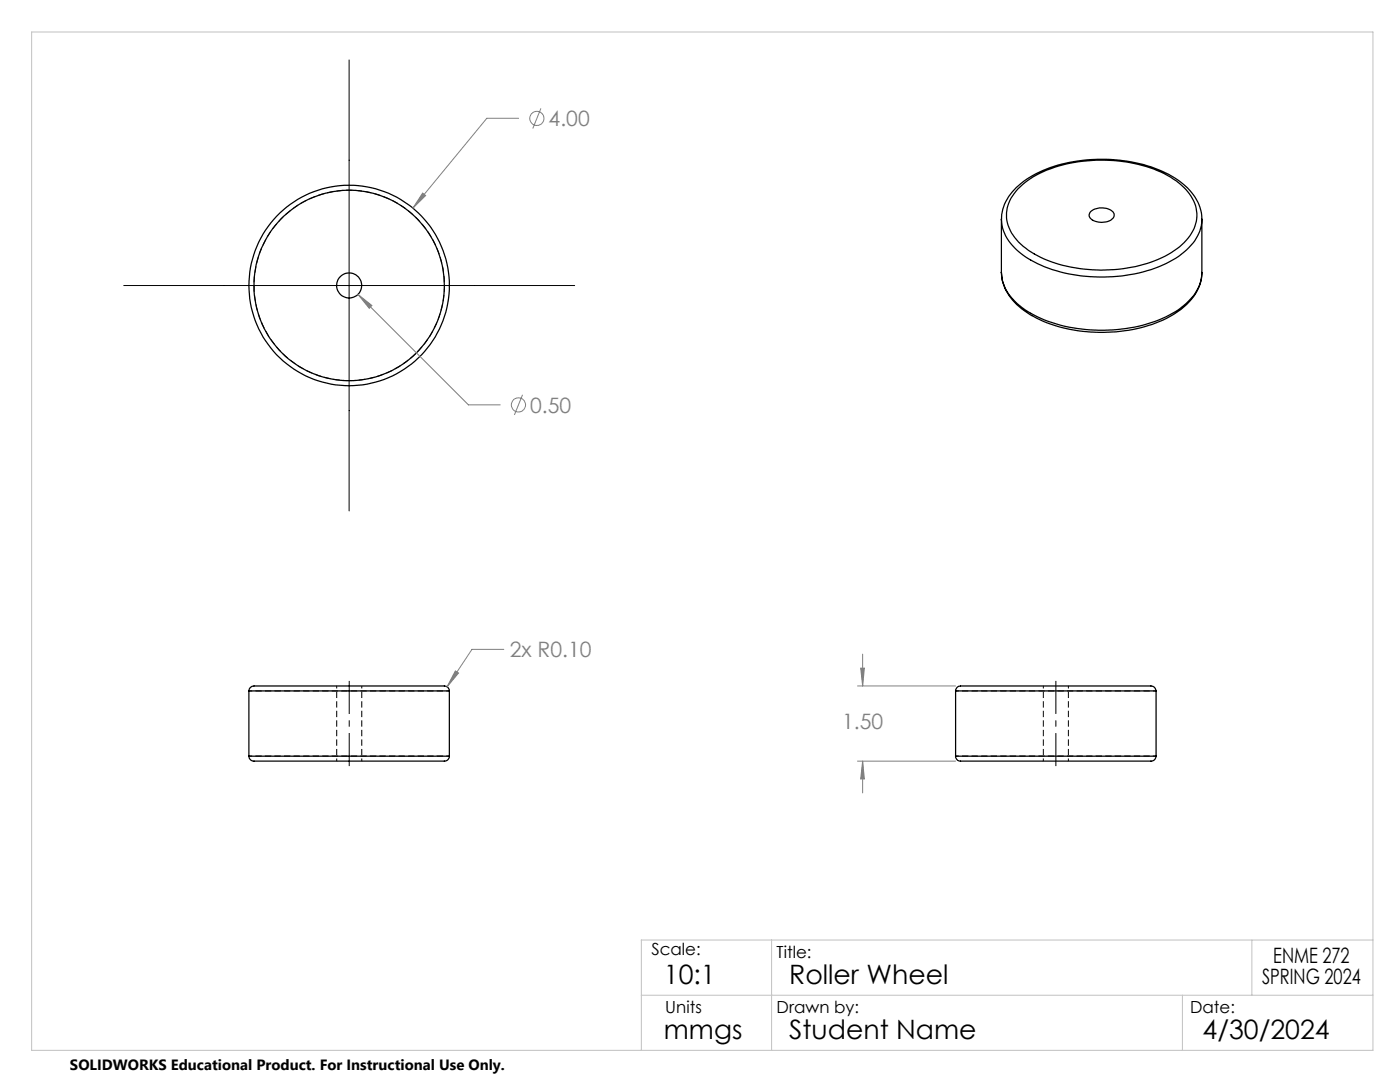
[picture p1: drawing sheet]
<svg xmlns="http://www.w3.org/2000/svg" width="279mm" height="216mm" viewBox="0 0 279 216" stroke-linecap="round" stroke-linejoin="round" font-family="sans-serif">
<g fill="none" stroke="#000" stroke-width=".25">
<path d="M203.2 37.7a21.6 21.6 0 0 1 13.7-5.6 28.5 28.5 0 0 1 16.7 3.2 9.7 9.7 0 0 1 5.3 7.3 8.8 8.8 0 0 1-4.6 7.4 27.4 27.4 0 0 1-18 3.7 22 22 0 0 1-13-5.4 7 7 0 0 1-1.2-9.2zM199.8 54.3a10 10 0 0 0 5.2 8.1 29.4 29.4 0 0 0 20.2 3.5 21 21 0 0 0 12.4-5.9 8.2 8.2 0 0 0 2.3-5.6M199.8 43.7a9.3 9.3 0 0 0 4.7 7.5 29.6 29.6 0 0 0 20.3 3.7 22.9 22.9 0 0 0 12-5 8.5 8.5 0 0 0 3.1-6.2M217.7 42.2a3.5 3.5 0 0 1 4.5 .2 1.26 1.26 0 0 1-1.1 1.8 3.4 3.4 0 0 1-3.6-.9l-.2-.4zM239.9 43.7a9.8 9.8 0 0 0-4.9-7.8 29.5 29.5 0 0 0-20.9-3.6 20.8 20.8 0 0 0-12.1 6 8.1 8.1 0 0 0-2.1 5.4l-.1 10.7a9.3 9.3 0 0 0 4.7 7.4 29.6 29.6 0 0 0 20.3 3.7 22.9 22.9 0 0 0 12-5 8.5 8.5 0 0 0 3.1-6.1M239.9 43.7v10.7M49.7 137.9a1.19 1.19 0 0 1 1.5-1h34.1a12.4 12.4 0 0 1 3.9 .2l.4 .4 .1 .4M49.7 137.9h40M49.7 137.9v13M89.7 137.9v13M190.7 137.9a1.33 1.33 0 0 1 1.7-1h33.8a13.7 13.7 0 0 1 4.1 .2l.2 .2 .2 .6M190.7 137.9h40"/>
<path d="M190.7 137.9v13M230.7 137.9v13M49.7 150.9a1.19 1.19 0 0 0 1.5 1h37.3a1.01 1.01 0 0 0 1.2-1M49.7 150.9h40M190.7 150.9a1.27 1.27 0 0 0 1.7 1h37a1.07 1.07 0 0 0 1.3-1M190.7 150.9h40"/>
<circle cx="69.7" cy="57" r="2.51"/>
<circle cx="69.7" cy="57" r="20"/>
<circle cx="69.7" cy="57" r="19"/>
</g>
<path d="M67.2 136.9v15M208.2 136.9v15M72.2 151.9v-15M213.2 151.9v-15" fill="none" stroke="#000" stroke-width=".2" stroke-dasharray="1.3 .6" stroke-dashoffset=".8" stroke-linecap="butt"/>
<path d="M49.7 137.9h40M190.7 137.9h40M89.7 150.9h-40M230.7 150.9h-40" fill="none" stroke="#000" stroke-width=".2" stroke-dasharray="1.3 .6" stroke-dashoffset=".6" stroke-linecap="butt"/>
<path d="M69.7 75.9a19 19 0 0 1-16.7-27.9 19 19 0 0 1 32.5-1.5 19 19 0 0 1-14.1 29.4h-1.7" fill="none" stroke="#000" stroke-width=".2" stroke-dasharray="1.3 .6" stroke-linecap="butt"/>
<g fill="none" stroke="#808080" stroke-width=".2">
<path d="M84.3 38.5l.6 .5-2.5 2.5zM103.5 23.6h-6.3l-14.8 17.9M108 21.6l-1.7 4M71.4 58.7l2.8 2.3-.5 .5zM71.4 58.7l22.1 22.1h6.3M104.3 78.8l-1.6 4M90.9 133.9l.6 .4-2.3 2.8zM100.5 129.6h-6.3l-5 7.5M171.1 136.9h19.6M171.8 133.3h.7l-.3 3.6zM172.2 130.5v6.4M171.1 151.9h19.6"/>
<path d="M172.2 151.9l.3 3.5h-.7zM172.2 151.9v6.3"/>
<circle cx="107.1" cy="23.6" r="1.42"/>
<circle cx="103.5" cy="80.8" r="1.41"/>
</g>
<path d="M69.7 152.9v-17M210.7 152.9v-17" fill="none" stroke="#000" stroke-width=".2" stroke-dasharray="15.2 1.3 1.3 1.3" stroke-dashoffset="8.6" stroke-linecap="butt"/>
<path d="M69.7 12v90M24.7 57h90" fill="none" stroke="#000" stroke-width=".2"/>
<path d="M6.3 6.4h267.7v203.2h-267.7zM128 198.6h146M154 187.6v22M236 198.6v11M249.8 187.6v11M274 187.6h-146v22" fill="none" stroke="#c0c0c0" stroke-width=".2"/>
<path d="M90.9 133.9l-1.7 3.2 2.3-2.8zM71.4 58.7l2.3 2.8 .5-.5zM84.3 38.5l-1.9 3 2.5-2.5zM171.8 133.3h.7l-.3 3.6zM172.2 151.9l.3 3.5h-.7z" fill="#808080"/>
<g font-size="5.3">
<text x="132.5" y="196.4">10:1</text>
<text x="157.5" y="196.4">Roller Wheel</text>
<text x="132.5" y="207.4">mmgs</text>
<text x="157.5" y="207.4">Student Name</text>
<text x="240" y="207.4">4/30/2024</text>
</g>
<g font-size="4.2" fill="#808080">
<text x="109.5" y="25.2">4.00</text>
<text x="105.8" y="82.3">0.50</text>
<text x="101.7" y="131.2">2x R0.10</text>
<text x="168" y="145.5">1.50</text>
</g>
<g font-size="4.2">
<text x="251.9" y="196.4">SPRING 2024</text>
<text x="254.1" y="192.2">ENME 272</text>
</g>
<g font-size="3.3">
<text x="130" y="190.6">Scale:</text>
<text x="155" y="191.2">Title:</text>
<text x="132.8" y="202.2">Units</text>
<text x="155" y="202.2">Drawn by:</text>
<text x="237.5" y="202.2">Date:</text>
</g>
<text font-size="3" x="14" y="213.5">SOLIDWORKS Educational Product. For Instructional Use Only.</text>
</svg>
